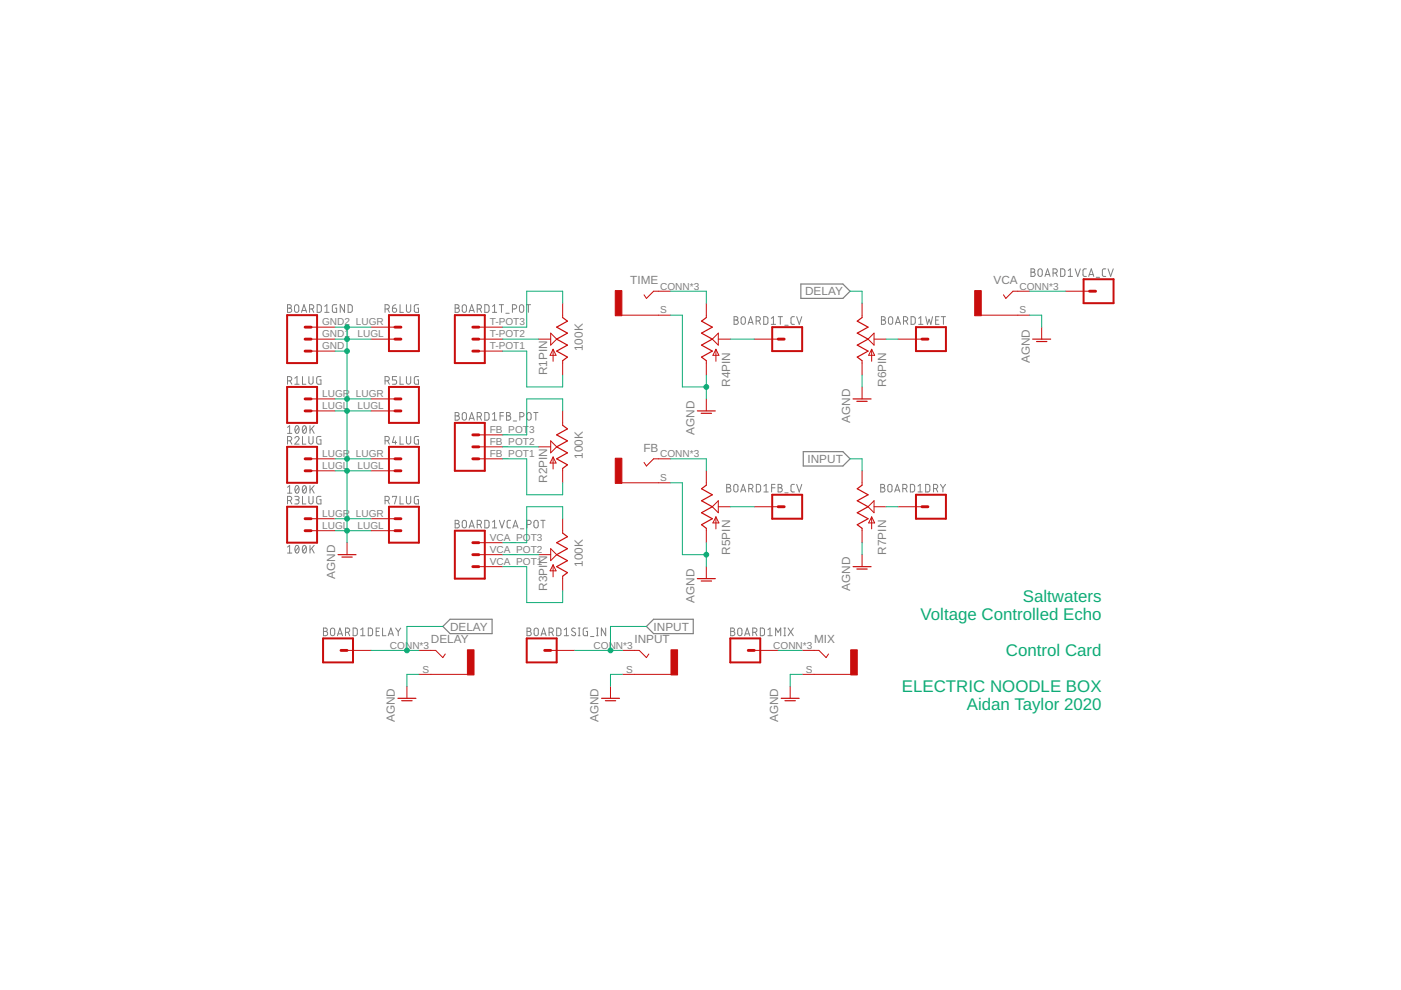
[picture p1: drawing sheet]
<?xml version="1.0" encoding="utf-8"?>
<!DOCTYPE eagle SYSTEM "eagle.dtd">
<eagle version="9.6.2">
<drawing>
<settings>
<setting alwaysvectorfont="no"/>
<setting verticaltext="up"/>
</settings>
<grid distance="0.1" unitdist="inch" unit="inch" style="lines" multiple="1" display="no" altdistance="0.01" altunitdist="inch" altunit="inch"/>
<schematic xreflabel="%F%N/%S.%C%R" xrefpart="/%S.%C%R">
<libraries>
<library name="ElectricNoodleBox">
<symbols>
<symbol name="CONN_03">
<wire x1="3.81" y1="-5.08" x2="-2.54" y2="-5.08" width="0.4064" layer="94"/>
<wire x1="1.27" y1="2.54" x2="2.54" y2="2.54" width="0.6096" layer="94"/>
<wire x1="1.27" y1="0" x2="2.54" y2="0" width="0.6096" layer="94"/>
<wire x1="1.27" y1="-2.54" x2="2.54" y2="-2.54" width="0.6096" layer="94"/>
<wire x1="-2.54" y1="5.08" x2="-2.54" y2="-5.08" width="0.4064" layer="94"/>
<wire x1="3.81" y1="-5.08" x2="3.81" y2="5.08" width="0.4064" layer="94"/>
<wire x1="-2.54" y1="5.08" x2="3.81" y2="5.08" width="0.4064" layer="94"/>
<text x="-2.54" y="-7.366" size="1.778" layer="96" font="vector">&gt;VALUE</text>
<text x="-2.54" y="5.588" size="1.778" layer="95" font="vector">&gt;NAME</text>
<pin name="1" x="7.62" y="-2.54" visible="pad" length="middle" direction="pas" swaplevel="1" rot="R180"/>
<pin name="2" x="7.62" y="0" visible="pad" length="middle" direction="pas" swaplevel="1" rot="R180"/>
<pin name="3" x="7.62" y="2.54" visible="pad" length="middle" direction="pas" swaplevel="1" rot="R180"/>
</symbol>
<symbol name="CONN_01">
<wire x1="3.81" y1="-2.54" x2="-2.54" y2="-2.54" width="0.4064" layer="94"/>
<wire x1="1.27" y1="0" x2="2.54" y2="0" width="0.6096" layer="94"/>
<wire x1="-2.54" y1="2.54" x2="-2.54" y2="-2.54" width="0.4064" layer="94"/>
<wire x1="3.81" y1="-2.54" x2="3.81" y2="2.54" width="0.4064" layer="94"/>
<wire x1="-2.54" y1="2.54" x2="3.81" y2="2.54" width="0.4064" layer="94"/>
<text x="-2.54" y="-4.826" size="1.778" layer="96" font="vector">&gt;VALUE</text>
<text x="-2.54" y="3.048" size="1.778" layer="95" font="vector">&gt;NAME</text>
<pin name="1" x="7.62" y="0" visible="off" length="middle" direction="pas" swaplevel="1" rot="R180"/>
</symbol>
<symbol name="POT">
<wire x1="0" y1="-5.08" x2="0" y2="-4.572" width="0.1524" layer="94"/>
<wire x1="0" y1="-4.572" x2="-1.016" y2="-3.81" width="0.254" layer="94"/>
<wire x1="-1.016" y1="-3.81" x2="1.27" y2="-2.54" width="0.254" layer="94"/>
<wire x1="1.27" y1="-2.54" x2="-1.016" y2="-1.27" width="0.254" layer="94"/>
<wire x1="-1.016" y1="-1.27" x2="1.27" y2="0" width="0.254" layer="94"/>
<wire x1="1.27" y1="0" x2="-1.016" y2="1.27" width="0.254" layer="94"/>
<wire x1="-1.016" y1="1.27" x2="1.27" y2="2.54" width="0.254" layer="94"/>
<wire x1="1.27" y1="2.54" x2="-1.016" y2="3.81" width="0.254" layer="94"/>
<wire x1="-1.016" y1="3.81" x2="0" y2="4.572" width="0.254" layer="94"/>
<wire x1="0" y1="4.572" x2="0" y2="5.08" width="0.1524" layer="94"/>
<wire x1="1.27" y1="0" x2="2.54" y2="1.27" width="0.2032" layer="94"/>
<wire x1="2.54" y1="-1.27" x2="1.27" y2="0" width="0.2032" layer="94"/>
<wire x1="2.54" y1="1.27" x2="2.54" y2="-1.27" width="0.2032" layer="94"/>
<wire x1="2.032" y1="-4.699" x2="2.032" y2="-2.159" width="0.1524" layer="94"/>
<wire x1="2.032" y1="-2.159" x2="2.667" y2="-3.429" width="0.1524" layer="94"/>
<wire x1="2.667" y1="-3.429" x2="1.397" y2="-3.429" width="0.1524" layer="94"/>
<wire x1="1.397" y1="-3.429" x2="2.032" y2="-2.159" width="0.1524" layer="94"/>
<text x="5.08" y="-10.16" size="1.778" layer="95" rot="R90">&gt;NAME</text>
<text x="-2.54" y="-10.16" size="1.778" layer="95" rot="R90">&gt;Value</text>
<pin name="A" x="0" y="-7.62" visible="off" length="short" direction="pas" rot="R90"/>
<pin name="B" x="0" y="7.62" visible="off" length="short" direction="pas" rot="R270"/>
<pin name="W" x="5.08" y="0" visible="off" length="short" direction="pas" rot="R180"/>
</symbol>
<symbol name="CONN_02">
<wire x1="3.81" y1="-2.54" x2="-2.54" y2="-2.54" width="0.4064" layer="94"/>
<wire x1="1.27" y1="2.54" x2="2.54" y2="2.54" width="0.6096" layer="94"/>
<wire x1="1.27" y1="0" x2="2.54" y2="0" width="0.6096" layer="94"/>
<wire x1="-2.54" y1="5.08" x2="-2.54" y2="-2.54" width="0.4064" layer="94"/>
<wire x1="3.81" y1="-2.54" x2="3.81" y2="5.08" width="0.4064" layer="94"/>
<wire x1="-2.54" y1="5.08" x2="3.81" y2="5.08" width="0.4064" layer="94"/>
<text x="-2.54" y="-4.826" size="1.778" layer="96" font="vector">&gt;VALUE</text>
<text x="-2.54" y="5.588" size="1.778" layer="95" font="vector">&gt;NAME</text>
<pin name="1" x="7.62" y="0" visible="pad" length="middle" direction="pas" swaplevel="1" rot="R180"/>
<pin name="2" x="7.62" y="2.54" visible="pad" length="middle" direction="pas" swaplevel="1" rot="R180"/>
</symbol>
<symbol name="JACK">
<wire x1="-2.54" y1="2.54" x2="-1.524" y2="2.54" width="0.1524" layer="94"/>
<wire x1="-1.524" y1="2.54" x2="0" y2="1.016" width="0.1524" layer="94"/>
<wire x1="0" y1="1.016" x2="0.508" y2="1.778" width="0.1524" layer="94"/>
<wire x1="-2.54" y1="-2.54" x2="5.207" y2="-2.54" width="0.1524" layer="94"/>
<text x="-2.54" y="4.064" size="1.778" layer="95">&gt;NAME</text>
<text x="-2.54" y="-6.096" size="1.778" layer="96">&gt;VALUE</text>
<rectangle x1="5.207" y1="-2.667" x2="6.604" y2="2.667" layer="94"/>
<pin name="S" x="-5.08" y="-2.54" visible="pad" length="short" direction="pas"/>
<pin name="T" x="-5.08" y="2.54" visible="pad" length="short" direction="pas"/>
</symbol>
</symbols>
<devicesets>
<deviceset name="SALTWATERS_LINK" prefix="BOARD">
<gates>
<gate name="T_POT" symbol="CONN_03" x="-35.56" y="38.1"/>
<gate name="FB_POT" symbol="CONN_03" x="-35.56" y="22.86"/>
<gate name="VCA_POT" symbol="CONN_03" x="-35.56" y="7.62"/>
<gate name="T_CV" symbol="CONN_01" x="-2.54" y="40.64"/>
<gate name="MIX" symbol="CONN_01" x="-2.54" y="30.48"/>
<gate name="WET" symbol="CONN_01" x="-2.54" y="20.32"/>
<gate name="DRY" symbol="CONN_01" x="-2.54" y="10.16"/>
<gate name="DELAY" symbol="CONN_01" x="-2.54" y="0"/>
<gate name="SIG_IN" symbol="CONN_01" x="-2.54" y="-10.16"/>
<gate name="FB_CV" symbol="CONN_01" x="-2.54" y="-20.32"/>
<gate name="VCA_CV" symbol="CONN_01" x="-2.54" y="-30.48"/>
<gate name="GND" symbol="CONN_03" x="-35.56" y="-7.62"/>
</gates>
<devices>
<device name="" package="SALTWATERS">
<connects>
<connect gate="DELAY" pin="1" pad="DELAY"/>
<connect gate="DRY" pin="1" pad="DRY"/>
<connect gate="FB_CV" pin="1" pad="FB_CV"/>
<connect gate="FB_POT" pin="1" pad="FB_POT1"/>
<connect gate="FB_POT" pin="2" pad="FB_POT2"/>
<connect gate="FB_POT" pin="3" pad="FB_POT3"/>
<connect gate="GND" pin="1" pad="GND"/>
<connect gate="GND" pin="2" pad="GND1"/>
<connect gate="GND" pin="3" pad="GND2"/>
<connect gate="MIX" pin="1" pad="MIX"/>
<connect gate="SIG_IN" pin="1" pad="SIG_IN"/>
<connect gate="T_CV" pin="1" pad="T_CV"/>
<connect gate="T_POT" pin="1" pad="T-POT1"/>
<connect gate="T_POT" pin="2" pad="T-POT2"/>
<connect gate="T_POT" pin="3" pad="T-POT3"/>
<connect gate="VCA_CV" pin="1" pad="VCA_CV"/>
<connect gate="VCA_POT" pin="1" pad="VCA_POT1"/>
<connect gate="VCA_POT" pin="2" pad="VCA_POT2"/>
<connect gate="VCA_POT" pin="3" pad="VCA_POT3"/>
<connect gate="WET" pin="1" pad="WET"/>
</connects>
<technologies>
<technology name=""/>
</technologies>
</device>
</devices>
</deviceset>
<deviceset name="POTENTIOMETER" prefix="R" uservalue="yes">
<gates>
<gate name="PIN" symbol="POT" x="0" y="0"/>
<gate name="LUG" symbol="CONN_02" x="-22.86" y="-2.54"/>
</gates>
<devices>
<device name="" package="ALPHA_RV09_9MMPOT">
<connects>
<connect gate="LUG" pin="1" pad="LUGL"/>
<connect gate="LUG" pin="2" pad="LUGR"/>
<connect gate="PIN" pin="A" pad="C1"/>
<connect gate="PIN" pin="B" pad="C3"/>
<connect gate="PIN" pin="W" pad="C2"/>
</connects>
<technologies>
<technology name=""/>
</technologies>
</device>
</devices>
</deviceset>
<deviceset name="COMBI-JACK" prefix="J">
<gates>
<gate name="G$1" symbol="JACK" x="0" y="0"/>
</gates>
<devices>
<device name="STANDARD" package="COMBOJACK_PANEL">
<connects>
<connect gate="G$1" pin="S" pad="S"/>
<connect gate="G$1" pin="T" pad="CONN T1 T2"/>
</connects>
<technologies>
<technology name=""/>
</technologies>
</device>
<device name="CINCHNANA" package="NEWCOMBOJACK_PANEL">
<connects>
<connect gate="G$1" pin="S" pad="S"/>
<connect gate="G$1" pin="T" pad="CONN T1 T2"/>
</connects>
<technologies>
<technology name=""/>
</technologies>
</device>
</devices>
</deviceset>
</devicesets>
</library>
<library name="supply1">
<symbols>
<symbol name="AGND">
<wire x1="-1.905" y1="0" x2="1.905" y2="0" width="0.254" layer="94"/>
<wire x1="-1.0922" y1="-0.508" x2="1.0922" y2="-0.508" width="0.254" layer="94"/>
<text x="-2.54" y="-5.08" size="1.778" layer="96" rot="R90">&gt;VALUE</text>
<pin name="AGND" x="0" y="2.54" visible="off" length="short" direction="sup" rot="R270"/>
</symbol>
</symbols>
<devicesets>
<deviceset name="AGND" prefix="AGND">
<gates>
<gate name="VR1" symbol="AGND" x="0" y="0"/>
</gates>
<devices>
<device name="">
<technologies>
<technology name=""/>
</technologies>
</device>
</devices>
</deviceset>
</devicesets>
</library>
</libraries>
<attributes>
</attributes>
<variantdefs>
</variantdefs>
<classes>
<class number="0" name="default" width="0" drill="0">
</class>
</classes>
<parts>
<part name="BOARD1" library="ElectricNoodleBox" deviceset="SALTWATERS_LINK" device=""/>
<part name="R1" library="ElectricNoodleBox" deviceset="POTENTIOMETER" device="" value="100K"/>
<part name="R2" library="ElectricNoodleBox" deviceset="POTENTIOMETER" device="" value="100K"/>
<part name="R3" library="ElectricNoodleBox" deviceset="POTENTIOMETER" device="" value="100K"/>
<part name="R4" library="ElectricNoodleBox" deviceset="POTENTIOMETER" device=""/>
<part name="R5" library="ElectricNoodleBox" deviceset="POTENTIOMETER" device=""/>
<part name="R6" library="ElectricNoodleBox" deviceset="POTENTIOMETER" device=""/>
<part name="AGND1" library="supply1" deviceset="AGND" device=""/>
<part name="TIME" library="ElectricNoodleBox" deviceset="COMBI-JACK" device="CINCHNANA"/>
<part name="AGND2" library="supply1" deviceset="AGND" device=""/>
<part name="FB" library="ElectricNoodleBox" deviceset="COMBI-JACK" device="CINCHNANA"/>
<part name="AGND3" library="supply1" deviceset="AGND" device=""/>
<part name="R7" library="ElectricNoodleBox" deviceset="POTENTIOMETER" device=""/>
<part name="DELAY" library="ElectricNoodleBox" deviceset="COMBI-JACK" device="CINCHNANA"/>
<part name="AGND4" library="supply1" deviceset="AGND" device=""/>
<part name="INPUT" library="ElectricNoodleBox" deviceset="COMBI-JACK" device="CINCHNANA"/>
<part name="AGND5" library="supply1" deviceset="AGND" device=""/>
<part name="AGND6" library="supply1" deviceset="AGND" device=""/>
<part name="AGND7" library="supply1" deviceset="AGND" device=""/>
<part name="MIX" library="ElectricNoodleBox" deviceset="COMBI-JACK" device="CINCHNANA"/>
<part name="AGND8" library="supply1" deviceset="AGND" device=""/>
<part name="VCA" library="ElectricNoodleBox" deviceset="COMBI-JACK" device="CINCHNANA"/>
<part name="AGND9" library="supply1" deviceset="AGND" device=""/>
</parts>
<sheets>
<sheet>
<plain>
<text x="149.86" y="5.08" size="2.54" layer="91" align="bottom-right">Saltwaters
Voltage Controlled Echo

Control Card

ELECTRIC NOODLE BOX
Aidan Taylor 2020</text>
</plain>
<instances>
<instance part="BOARD1" gate="T_POT" x="15.24" y="83.82" smashed="yes">
<attribute name="NAME" x="12.7" y="89.408" size="1.778" layer="95" font="vector"/>
</instance>
<instance part="BOARD1" gate="FB_POT" x="15.24" y="60.96" smashed="yes">
<attribute name="NAME" x="12.7" y="66.548" size="1.778" layer="95" font="vector"/>
</instance>
<instance part="BOARD1" gate="VCA_POT" x="15.24" y="38.1" smashed="yes">
<attribute name="NAME" x="12.7" y="43.688" size="1.778" layer="95" font="vector"/>
</instance>
<instance part="BOARD1" gate="T_CV" x="83.82" y="83.82" smashed="yes" rot="MR0">
<attribute name="NAME" x="86.36" y="86.868" size="1.778" layer="95" font="vector" rot="MR0"/>
</instance>
<instance part="BOARD1" gate="MIX" x="73.66" y="17.78" smashed="yes">
<attribute name="NAME" x="71.12" y="20.828" size="1.778" layer="95" font="vector"/>
</instance>
<instance part="BOARD1" gate="WET" x="114.3" y="83.82" smashed="yes" rot="MR0">
<attribute name="NAME" x="116.84" y="86.868" size="1.778" layer="95" font="vector" rot="MR0"/>
</instance>
<instance part="BOARD1" gate="DRY" x="114.3" y="48.26" smashed="yes" rot="MR0">
<attribute name="NAME" x="116.84" y="51.308" size="1.778" layer="95" font="vector" rot="MR0"/>
</instance>
<instance part="BOARD1" gate="DELAY" x="-12.7" y="17.78" smashed="yes">
<attribute name="NAME" x="-15.24" y="20.828" size="1.778" layer="95" font="vector"/>
</instance>
<instance part="BOARD1" gate="SIG_IN" x="30.48" y="17.78" smashed="yes">
<attribute name="NAME" x="27.94" y="20.828" size="1.778" layer="95" font="vector"/>
</instance>
<instance part="BOARD1" gate="FB_CV" x="83.82" y="48.26" smashed="yes" rot="MR0">
<attribute name="NAME" x="86.36" y="51.308" size="1.778" layer="95" font="vector" rot="MR0"/>
</instance>
<instance part="BOARD1" gate="VCA_CV" x="149.86" y="93.98" smashed="yes" rot="MR0">
<attribute name="NAME" x="152.4" y="97.028" size="1.778" layer="95" font="vector" rot="MR0"/>
</instance>
<instance part="BOARD1" gate="GND" x="-20.32" y="83.82" smashed="yes">
<attribute name="NAME" x="-22.86" y="89.408" size="1.778" layer="95" font="vector"/>
</instance>
<instance part="R1" gate="PIN" x="35.56" y="83.82" smashed="yes" rot="MR0">
<attribute name="NAME" x="30.48" y="76.2" size="1.778" layer="95" rot="MR90"/>
<attribute name="VALUE" x="38.1" y="81.28" size="1.778" layer="95" rot="MR90"/>
</instance>
<instance part="R1" gate="LUG" x="-20.32" y="68.58" smashed="yes">
<attribute name="VALUE" x="-22.86" y="63.754" size="1.778" layer="96" font="vector"/>
<attribute name="NAME" x="-22.86" y="74.168" size="1.778" layer="95" font="vector"/>
</instance>
<instance part="R2" gate="PIN" x="35.56" y="60.96" smashed="yes" rot="MR0">
<attribute name="NAME" x="30.48" y="53.34" size="1.778" layer="95" rot="MR90"/>
<attribute name="VALUE" x="38.1" y="58.42" size="1.778" layer="95" rot="MR90"/>
</instance>
<instance part="R2" gate="LUG" x="-20.32" y="55.88" smashed="yes">
<attribute name="VALUE" x="-22.86" y="51.054" size="1.778" layer="96" font="vector"/>
<attribute name="NAME" x="-22.86" y="61.468" size="1.778" layer="95" font="vector"/>
</instance>
<instance part="R3" gate="PIN" x="35.56" y="38.1" smashed="yes" rot="MR0">
<attribute name="NAME" x="30.48" y="30.48" size="1.778" layer="95" rot="MR90"/>
<attribute name="VALUE" x="38.1" y="35.56" size="1.778" layer="95" rot="MR90"/>
</instance>
<instance part="R3" gate="LUG" x="-20.32" y="43.18" smashed="yes">
<attribute name="VALUE" x="-22.86" y="38.354" size="1.778" layer="96" font="vector"/>
<attribute name="NAME" x="-22.86" y="48.768" size="1.778" layer="95" font="vector"/>
</instance>
<instance part="R4" gate="PIN" x="66.04" y="83.82" smashed="yes">
<attribute name="NAME" x="71.12" y="73.66" size="1.778" layer="95" rot="R90"/>
<attribute name="VALUE" x="63.5" y="73.66" size="1.778" layer="95" rot="R90"/>
</instance>
<instance part="R4" gate="LUG" x="2.54" y="55.88" smashed="yes" rot="MR0">
<attribute name="VALUE" x="5.08" y="51.054" size="1.778" layer="96" font="vector" rot="MR0"/>
<attribute name="NAME" x="5.08" y="61.468" size="1.778" layer="95" font="vector" rot="MR0"/>
</instance>
<instance part="R5" gate="PIN" x="66.04" y="48.26" smashed="yes">
<attribute name="NAME" x="71.12" y="38.1" size="1.778" layer="95" rot="R90"/>
<attribute name="VALUE" x="63.5" y="38.1" size="1.778" layer="95" rot="R90"/>
</instance>
<instance part="R5" gate="LUG" x="2.54" y="68.58" smashed="yes" rot="MR0">
<attribute name="VALUE" x="5.08" y="63.754" size="1.778" layer="96" font="vector" rot="MR0"/>
<attribute name="NAME" x="5.08" y="74.168" size="1.778" layer="95" font="vector" rot="MR0"/>
</instance>
<instance part="R6" gate="PIN" x="99.06" y="83.82" smashed="yes">
<attribute name="NAME" x="104.14" y="73.66" size="1.778" layer="95" rot="R90"/>
<attribute name="VALUE" x="96.52" y="73.66" size="1.778" layer="95" rot="R90"/>
</instance>
<instance part="R6" gate="LUG" x="2.54" y="83.82" smashed="yes" rot="MR0">
<attribute name="VALUE" x="5.08" y="78.994" size="1.778" layer="96" font="vector" rot="MR0"/>
<attribute name="NAME" x="5.08" y="89.408" size="1.778" layer="95" font="vector" rot="MR0"/>
</instance>
<instance part="AGND1" gate="VR1" x="-10.16" y="38.1" smashed="yes">
<attribute name="VALUE" x="-12.7" y="33.02" size="1.778" layer="96" rot="R90"/>
</instance>
<instance part="TIME" gate="G$1" x="53.34" y="91.44" smashed="yes" rot="MR0">
<attribute name="NAME" x="55.88" y="95.504" size="1.778" layer="95" rot="MR0"/>
</instance>
<instance part="AGND2" gate="VR1" x="66.04" y="68.58" smashed="yes">
<attribute name="VALUE" x="63.5" y="63.5" size="1.778" layer="96" rot="R90"/>
</instance>
<instance part="FB" gate="G$1" x="53.34" y="55.88" smashed="yes" rot="MR0">
<attribute name="NAME" x="55.88" y="59.944" size="1.778" layer="95" rot="MR0"/>
</instance>
<instance part="AGND3" gate="VR1" x="66.04" y="33.02" smashed="yes">
<attribute name="VALUE" x="63.5" y="27.94" size="1.778" layer="96" rot="R90"/>
</instance>
<instance part="R7" gate="PIN" x="99.06" y="48.26" smashed="yes">
<attribute name="NAME" x="104.14" y="38.1" size="1.778" layer="95" rot="R90"/>
<attribute name="VALUE" x="96.52" y="38.1" size="1.778" layer="95" rot="R90"/>
</instance>
<instance part="R7" gate="LUG" x="2.54" y="43.18" smashed="yes" rot="MR0">
<attribute name="VALUE" x="5.08" y="38.354" size="1.778" layer="96" font="vector" rot="MR0"/>
<attribute name="NAME" x="5.08" y="48.768" size="1.778" layer="95" font="vector" rot="MR0"/>
</instance>
<instance part="DELAY" gate="G$1" x="10.16" y="15.24" smashed="yes">
<attribute name="NAME" x="7.62" y="19.304" size="1.778" layer="95"/>
</instance>
<instance part="AGND4" gate="VR1" x="2.54" y="7.62" smashed="yes">
<attribute name="VALUE" x="0" y="2.54" size="1.778" layer="96" rot="R90"/>
</instance>
<instance part="INPUT" gate="G$1" x="53.34" y="15.24" smashed="yes">
<attribute name="NAME" x="50.8" y="19.304" size="1.778" layer="95"/>
</instance>
<instance part="AGND5" gate="VR1" x="45.72" y="7.62" smashed="yes">
<attribute name="VALUE" x="43.18" y="2.54" size="1.778" layer="96" rot="R90"/>
</instance>
<instance part="AGND6" gate="VR1" x="99.06" y="71.12" smashed="yes">
<attribute name="VALUE" x="96.52" y="66.04" size="1.778" layer="96" rot="R90"/>
</instance>
<instance part="AGND7" gate="VR1" x="99.06" y="35.56" smashed="yes">
<attribute name="VALUE" x="96.52" y="30.48" size="1.778" layer="96" rot="R90"/>
</instance>
<instance part="MIX" gate="G$1" x="91.44" y="15.24" smashed="yes">
<attribute name="NAME" x="88.9" y="19.304" size="1.778" layer="95"/>
</instance>
<instance part="AGND8" gate="VR1" x="83.82" y="7.62" smashed="yes">
<attribute name="VALUE" x="81.28" y="2.54" size="1.778" layer="96" rot="R90"/>
</instance>
<instance part="VCA" gate="G$1" x="129.54" y="91.44" smashed="yes" rot="MR0">
<attribute name="NAME" x="132.08" y="95.504" size="1.778" layer="95" rot="MR0"/>
</instance>
<instance part="AGND9" gate="VR1" x="137.16" y="83.82" smashed="yes">
<attribute name="VALUE" x="134.62" y="78.74" size="1.778" layer="96" rot="R90"/>
</instance>
</instances>
<busses>
</busses>
<nets>
<net name="N$1" class="0">
<segment>
<pinref part="BOARD1" gate="T_POT" pin="2"/>
<pinref part="R1" gate="PIN" pin="W"/>
<wire x1="22.86" y1="83.82" x2="30.48" y2="83.82" width="0.1524" layer="91"/>
</segment>
</net>
<net name="N$2" class="0">
<segment>
<pinref part="BOARD1" gate="T_POT" pin="3"/>
<wire x1="22.86" y1="86.36" x2="27.94" y2="86.36" width="0.1524" layer="91"/>
<wire x1="27.94" y1="86.36" x2="27.94" y2="93.98" width="0.1524" layer="91"/>
<wire x1="27.94" y1="93.98" x2="35.56" y2="93.98" width="0.1524" layer="91"/>
<pinref part="R1" gate="PIN" pin="B"/>
<wire x1="35.56" y1="93.98" x2="35.56" y2="91.44" width="0.1524" layer="91"/>
</segment>
</net>
<net name="N$3" class="0">
<segment>
<pinref part="BOARD1" gate="T_POT" pin="1"/>
<wire x1="22.86" y1="81.28" x2="27.94" y2="81.28" width="0.1524" layer="91"/>
<wire x1="27.94" y1="81.28" x2="27.94" y2="73.66" width="0.1524" layer="91"/>
<wire x1="27.94" y1="73.66" x2="35.56" y2="73.66" width="0.1524" layer="91"/>
<pinref part="R1" gate="PIN" pin="A"/>
<wire x1="35.56" y1="73.66" x2="35.56" y2="76.2" width="0.1524" layer="91"/>
</segment>
</net>
<net name="N$4" class="0">
<segment>
<pinref part="BOARD1" gate="FB_POT" pin="2"/>
<pinref part="R2" gate="PIN" pin="W"/>
<wire x1="22.86" y1="60.96" x2="30.48" y2="60.96" width="0.1524" layer="91"/>
</segment>
</net>
<net name="N$5" class="0">
<segment>
<pinref part="BOARD1" gate="FB_POT" pin="3"/>
<wire x1="22.86" y1="63.5" x2="27.94" y2="63.5" width="0.1524" layer="91"/>
<wire x1="27.94" y1="63.5" x2="27.94" y2="71.12" width="0.1524" layer="91"/>
<wire x1="27.94" y1="71.12" x2="35.56" y2="71.12" width="0.1524" layer="91"/>
<pinref part="R2" gate="PIN" pin="B"/>
<wire x1="35.56" y1="71.12" x2="35.56" y2="68.58" width="0.1524" layer="91"/>
</segment>
</net>
<net name="N$6" class="0">
<segment>
<pinref part="BOARD1" gate="FB_POT" pin="1"/>
<wire x1="22.86" y1="58.42" x2="27.94" y2="58.42" width="0.1524" layer="91"/>
<wire x1="27.94" y1="58.42" x2="27.94" y2="50.8" width="0.1524" layer="91"/>
<wire x1="27.94" y1="50.8" x2="35.56" y2="50.8" width="0.1524" layer="91"/>
<pinref part="R2" gate="PIN" pin="A"/>
<wire x1="35.56" y1="50.8" x2="35.56" y2="53.34" width="0.1524" layer="91"/>
</segment>
</net>
<net name="N$7" class="0">
<segment>
<pinref part="BOARD1" gate="VCA_POT" pin="2"/>
<pinref part="R3" gate="PIN" pin="W"/>
<wire x1="22.86" y1="38.1" x2="30.48" y2="38.1" width="0.1524" layer="91"/>
</segment>
</net>
<net name="N$8" class="0">
<segment>
<pinref part="BOARD1" gate="VCA_POT" pin="3"/>
<wire x1="22.86" y1="40.64" x2="27.94" y2="40.64" width="0.1524" layer="91"/>
<wire x1="27.94" y1="40.64" x2="27.94" y2="48.26" width="0.1524" layer="91"/>
<wire x1="27.94" y1="48.26" x2="35.56" y2="48.26" width="0.1524" layer="91"/>
<pinref part="R3" gate="PIN" pin="B"/>
<wire x1="35.56" y1="48.26" x2="35.56" y2="45.72" width="0.1524" layer="91"/>
</segment>
</net>
<net name="N$9" class="0">
<segment>
<pinref part="BOARD1" gate="VCA_POT" pin="1"/>
<wire x1="22.86" y1="35.56" x2="27.94" y2="35.56" width="0.1524" layer="91"/>
<wire x1="27.94" y1="35.56" x2="27.94" y2="27.94" width="0.1524" layer="91"/>
<wire x1="27.94" y1="27.94" x2="35.56" y2="27.94" width="0.1524" layer="91"/>
<pinref part="R3" gate="PIN" pin="A"/>
<wire x1="35.56" y1="27.94" x2="35.56" y2="30.48" width="0.1524" layer="91"/>
</segment>
</net>
<net name="AGND" class="0">
<segment>
<pinref part="BOARD1" gate="GND" pin="3"/>
<pinref part="R6" gate="LUG" pin="2"/>
<wire x1="-12.7" y1="86.36" x2="-10.16" y2="86.36" width="0.1524" layer="91"/>
<pinref part="BOARD1" gate="GND" pin="2"/>
<pinref part="R6" gate="LUG" pin="1"/>
<wire x1="-10.16" y1="86.36" x2="-5.08" y2="86.36" width="0.1524" layer="91"/>
<wire x1="-12.7" y1="83.82" x2="-10.16" y2="83.82" width="0.1524" layer="91"/>
<wire x1="-10.16" y1="83.82" x2="-5.08" y2="83.82" width="0.1524" layer="91"/>
<wire x1="-10.16" y1="86.36" x2="-10.16" y2="83.82" width="0.1524" layer="91"/>
<junction x="-10.16" y="86.36"/>
<junction x="-10.16" y="83.82"/>
<pinref part="BOARD1" gate="GND" pin="1"/>
<wire x1="-12.7" y1="81.28" x2="-10.16" y2="81.28" width="0.1524" layer="91"/>
<wire x1="-10.16" y1="81.28" x2="-10.16" y2="71.12" width="0.1524" layer="91"/>
<pinref part="R3" gate="LUG" pin="1"/>
<wire x1="-10.16" y1="71.12" x2="-10.16" y2="68.58" width="0.1524" layer="91"/>
<wire x1="-10.16" y1="68.58" x2="-10.16" y2="58.42" width="0.1524" layer="91"/>
<wire x1="-10.16" y1="58.42" x2="-10.16" y2="55.88" width="0.1524" layer="91"/>
<wire x1="-10.16" y1="55.88" x2="-10.16" y2="45.72" width="0.1524" layer="91"/>
<wire x1="-10.16" y1="45.72" x2="-10.16" y2="43.18" width="0.1524" layer="91"/>
<wire x1="-10.16" y1="43.18" x2="-12.7" y2="43.18" width="0.1524" layer="91"/>
<pinref part="R3" gate="LUG" pin="2"/>
<wire x1="-12.7" y1="45.72" x2="-10.16" y2="45.72" width="0.1524" layer="91"/>
<junction x="-10.16" y="45.72"/>
<pinref part="R2" gate="LUG" pin="1"/>
<wire x1="-12.7" y1="55.88" x2="-10.16" y2="55.88" width="0.1524" layer="91"/>
<junction x="-10.16" y="55.88"/>
<pinref part="R2" gate="LUG" pin="2"/>
<wire x1="-12.7" y1="58.42" x2="-10.16" y2="58.42" width="0.1524" layer="91"/>
<junction x="-10.16" y="58.42"/>
<pinref part="R1" gate="LUG" pin="1"/>
<wire x1="-12.7" y1="68.58" x2="-10.16" y2="68.58" width="0.1524" layer="91"/>
<junction x="-10.16" y="68.58"/>
<pinref part="R1" gate="LUG" pin="2"/>
<wire x1="-12.7" y1="71.12" x2="-10.16" y2="71.12" width="0.1524" layer="91"/>
<junction x="-10.16" y="71.12"/>
<wire x1="-10.16" y1="83.82" x2="-10.16" y2="81.28" width="0.1524" layer="91"/>
<junction x="-10.16" y="81.28"/>
<pinref part="R5" gate="LUG" pin="2"/>
<wire x1="-5.08" y1="71.12" x2="-10.16" y2="71.12" width="0.1524" layer="91"/>
<pinref part="R5" gate="LUG" pin="1"/>
<wire x1="-5.08" y1="68.58" x2="-10.16" y2="68.58" width="0.1524" layer="91"/>
<pinref part="R4" gate="LUG" pin="2"/>
<wire x1="-5.08" y1="58.42" x2="-10.16" y2="58.42" width="0.1524" layer="91"/>
<pinref part="R4" gate="LUG" pin="1"/>
<wire x1="-5.08" y1="55.88" x2="-10.16" y2="55.88" width="0.1524" layer="91"/>
<pinref part="AGND1" gate="VR1" pin="AGND"/>
<wire x1="-10.16" y1="43.18" x2="-10.16" y2="40.64" width="0.1524" layer="91"/>
<junction x="-10.16" y="43.18"/>
<pinref part="R7" gate="LUG" pin="2"/>
<wire x1="-10.16" y1="45.72" x2="-5.08" y2="45.72" width="0.1524" layer="91"/>
<pinref part="R7" gate="LUG" pin="1"/>
<wire x1="-10.16" y1="43.18" x2="-5.08" y2="43.18" width="0.1524" layer="91"/>
</segment>
<segment>
<pinref part="TIME" gate="G$1" pin="S"/>
<wire x1="58.42" y1="88.9" x2="60.96" y2="88.9" width="0.1524" layer="91"/>
<wire x1="60.96" y1="88.9" x2="60.96" y2="73.66" width="0.1524" layer="91"/>
<wire x1="60.96" y1="73.66" x2="66.04" y2="73.66" width="0.1524" layer="91"/>
<pinref part="R4" gate="PIN" pin="A"/>
<wire x1="66.04" y1="73.66" x2="66.04" y2="76.2" width="0.1524" layer="91"/>
<pinref part="AGND2" gate="VR1" pin="AGND"/>
<wire x1="66.04" y1="73.66" x2="66.04" y2="71.12" width="0.1524" layer="91"/>
<junction x="66.04" y="73.66"/>
</segment>
<segment>
<pinref part="FB" gate="G$1" pin="S"/>
<wire x1="58.42" y1="53.34" x2="60.96" y2="53.34" width="0.1524" layer="91"/>
<wire x1="60.96" y1="53.34" x2="60.96" y2="38.1" width="0.1524" layer="91"/>
<wire x1="60.96" y1="38.1" x2="66.04" y2="38.1" width="0.1524" layer="91"/>
<pinref part="R5" gate="PIN" pin="A"/>
<wire x1="66.04" y1="38.1" x2="66.04" y2="40.64" width="0.1524" layer="91"/>
<pinref part="AGND3" gate="VR1" pin="AGND"/>
<wire x1="66.04" y1="38.1" x2="66.04" y2="35.56" width="0.1524" layer="91"/>
<junction x="66.04" y="38.1"/>
</segment>
<segment>
<pinref part="DELAY" gate="G$1" pin="S"/>
<wire x1="5.08" y1="12.7" x2="2.54" y2="12.7" width="0.1524" layer="91"/>
<pinref part="AGND4" gate="VR1" pin="AGND"/>
<wire x1="2.54" y1="12.7" x2="2.54" y2="10.16" width="0.1524" layer="91"/>
</segment>
<segment>
<pinref part="INPUT" gate="G$1" pin="S"/>
<wire x1="48.26" y1="12.7" x2="45.72" y2="12.7" width="0.1524" layer="91"/>
<pinref part="AGND5" gate="VR1" pin="AGND"/>
<wire x1="45.72" y1="12.7" x2="45.72" y2="10.16" width="0.1524" layer="91"/>
</segment>
<segment>
<pinref part="R6" gate="PIN" pin="A"/>
<wire x1="99.06" y1="76.2" x2="99.06" y2="73.66" width="0.1524" layer="91"/>
<pinref part="AGND6" gate="VR1" pin="AGND"/>
</segment>
<segment>
<pinref part="R7" gate="PIN" pin="A"/>
<pinref part="AGND7" gate="VR1" pin="AGND"/>
<wire x1="99.06" y1="40.64" x2="99.06" y2="38.1" width="0.1524" layer="91"/>
</segment>
<segment>
<pinref part="MIX" gate="G$1" pin="S"/>
<wire x1="86.36" y1="12.7" x2="83.82" y2="12.7" width="0.1524" layer="91"/>
<pinref part="AGND8" gate="VR1" pin="AGND"/>
<wire x1="83.82" y1="12.7" x2="83.82" y2="10.16" width="0.1524" layer="91"/>
</segment>
<segment>
<pinref part="VCA" gate="G$1" pin="S"/>
<pinref part="AGND9" gate="VR1" pin="AGND"/>
<wire x1="134.62" y1="88.9" x2="137.16" y2="88.9" width="0.1524" layer="91"/>
<wire x1="137.16" y1="88.9" x2="137.16" y2="86.36" width="0.1524" layer="91"/>
</segment>
</net>
<net name="N$10" class="0">
<segment>
<pinref part="TIME" gate="G$1" pin="T"/>
<wire x1="58.42" y1="93.98" x2="66.04" y2="93.98" width="0.1524" layer="91"/>
<pinref part="R4" gate="PIN" pin="B"/>
<wire x1="66.04" y1="93.98" x2="66.04" y2="91.44" width="0.1524" layer="91"/>
</segment>
</net>
<net name="N$12" class="0">
<segment>
<pinref part="R4" gate="PIN" pin="W"/>
<pinref part="BOARD1" gate="T_CV" pin="1"/>
<wire x1="71.12" y1="83.82" x2="76.2" y2="83.82" width="0.1524" layer="91"/>
</segment>
</net>
<net name="N$11" class="0">
<segment>
<pinref part="FB" gate="G$1" pin="T"/>
<wire x1="58.42" y1="58.42" x2="66.04" y2="58.42" width="0.1524" layer="91"/>
<pinref part="R5" gate="PIN" pin="B"/>
<wire x1="66.04" y1="58.42" x2="66.04" y2="55.88" width="0.1524" layer="91"/>
</segment>
</net>
<net name="N$14" class="0">
<segment>
<pinref part="R5" gate="PIN" pin="W"/>
<pinref part="BOARD1" gate="FB_CV" pin="1"/>
<wire x1="71.12" y1="48.26" x2="76.2" y2="48.26" width="0.1524" layer="91"/>
</segment>
</net>
<net name="DELAY" class="0">
<segment>
<pinref part="BOARD1" gate="DELAY" pin="1"/>
<pinref part="DELAY" gate="G$1" pin="T"/>
<wire x1="-5.08" y1="17.78" x2="2.54" y2="17.78" width="0.1524" layer="91"/>
<wire x1="2.54" y1="17.78" x2="5.08" y2="17.78" width="0.1524" layer="91"/>
<wire x1="2.54" y1="17.78" x2="2.54" y2="22.86" width="0.1524" layer="91"/>
<junction x="2.54" y="17.78"/>
<wire x1="2.54" y1="22.86" x2="10.16" y2="22.86" width="0.1524" layer="91"/>
<label x="10.16" y="22.86" size="1.778" layer="95" xref="yes"/>
</segment>
<segment>
<pinref part="R6" gate="PIN" pin="B"/>
<wire x1="99.06" y1="91.44" x2="99.06" y2="93.98" width="0.1524" layer="91"/>
<wire x1="99.06" y1="93.98" x2="96.52" y2="93.98" width="0.1524" layer="91"/>
<label x="96.52" y="93.98" size="1.778" layer="95" rot="R180" xref="yes"/>
</segment>
</net>
<net name="INPUT" class="0">
<segment>
<pinref part="BOARD1" gate="SIG_IN" pin="1"/>
<pinref part="INPUT" gate="G$1" pin="T"/>
<wire x1="38.1" y1="17.78" x2="45.72" y2="17.78" width="0.1524" layer="91"/>
<wire x1="45.72" y1="17.78" x2="48.26" y2="17.78" width="0.1524" layer="91"/>
<wire x1="45.72" y1="17.78" x2="45.72" y2="22.86" width="0.1524" layer="91"/>
<junction x="45.72" y="17.78"/>
<wire x1="45.72" y1="22.86" x2="53.34" y2="22.86" width="0.1524" layer="91"/>
<label x="53.34" y="22.86" size="1.778" layer="95" xref="yes"/>
</segment>
<segment>
<pinref part="R7" gate="PIN" pin="B"/>
<wire x1="99.06" y1="55.88" x2="99.06" y2="58.42" width="0.1524" layer="91"/>
<wire x1="99.06" y1="58.42" x2="96.52" y2="58.42" width="0.1524" layer="91"/>
<label x="96.52" y="58.42" size="1.778" layer="95" rot="R180" xref="yes"/>
</segment>
</net>
<net name="N$13" class="0">
<segment>
<pinref part="R6" gate="PIN" pin="W"/>
<pinref part="BOARD1" gate="WET" pin="1"/>
<wire x1="104.14" y1="83.82" x2="106.68" y2="83.82" width="0.1524" layer="91"/>
</segment>
</net>
<net name="N$15" class="0">
<segment>
<pinref part="R7" gate="PIN" pin="W"/>
<pinref part="BOARD1" gate="DRY" pin="1"/>
<wire x1="104.14" y1="48.26" x2="106.68" y2="48.26" width="0.1524" layer="91"/>
</segment>
</net>
<net name="N$16" class="0">
<segment>
<pinref part="BOARD1" gate="MIX" pin="1"/>
<pinref part="MIX" gate="G$1" pin="T"/>
<wire x1="81.28" y1="17.78" x2="86.36" y2="17.78" width="0.1524" layer="91"/>
</segment>
</net>
<net name="N$17" class="0">
<segment>
<pinref part="VCA" gate="G$1" pin="T"/>
<pinref part="BOARD1" gate="VCA_CV" pin="1"/>
<wire x1="134.62" y1="93.98" x2="142.24" y2="93.98" width="0.1524" layer="91"/>
</segment>
</net>
</nets>
</sheet>
</sheets>
</schematic>
</drawing>
<compatibility>
<note version="6.3" minversion="6.2.2" severity="warning">
Since Version 6.2.2 text objects can contain more than one line,
which will not be processed correctly with this version.
</note>
<note version="8.2" severity="warning">
Since Version 8.2, EAGLE supports online libraries. The ids
of those online libraries will not be understood (or retained)
with this version.
</note>
<note version="8.3" severity="warning">
Since Version 8.3, EAGLE supports URNs for individual library
assets (packages, symbols, and devices). The URNs of those assets
will not be understood (or retained) with this version.
</note>
</compatibility>
</eagle>
